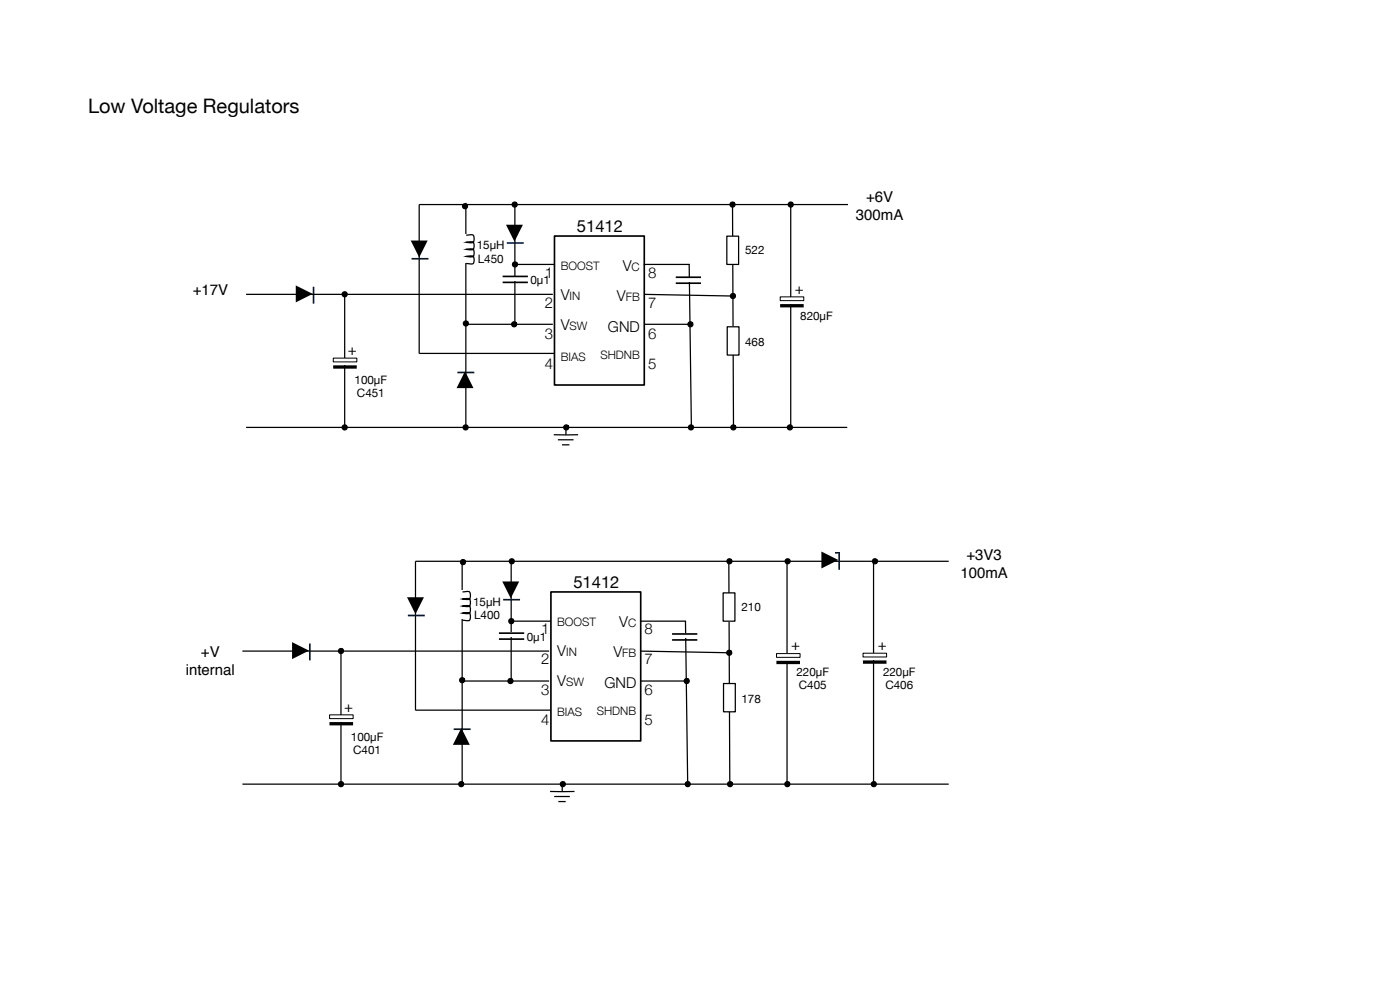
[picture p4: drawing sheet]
<svg xmlns="http://www.w3.org/2000/svg" width="297mm" height="210mm" viewBox="0 0 297 210" stroke-linecap="round" stroke-linejoin="round" font-family="sans-serif">
<path d="M116.9 125.6h19v31.6h-19z" fill="none" stroke="#000" stroke-width=".35"/>
<path d="M109.2 43v25.8M146.2 56.1l.5 34.9M155.4 43.4l.2 47.6M167.7 42.9v47.8" fill="none" stroke="#000" stroke-width=".26"/>
<path d="M117.6 50.1h19.1v31.6h-19.1z" fill="#fff"/>
<path d="M117.6 50.1h19.1v31.6h-19.1z" fill="none" stroke="#000" stroke-width=".35"/>
<path d="M143.4 58.7h5v1h-5z" fill="#fff"/>
<path d="M143.5 58.8h5M143.5 60.1h5" fill="none" stroke="#000" stroke-width=".35"/>
<path d="M88.9 43.4h91M52.2 90.7h127.5" fill="none" stroke="#000" stroke-width=".26"/>
<path d="M154.2 50.1h2.5v6h-2.5z" fill="#fff"/>
<path d="M154.2 50.1h2.5v6h-2.5z" fill="none" stroke="#000" stroke-width=".26"/>
<path d="M154.3 69.3h2.5v6h-2.5z" fill="#fff"/>
<path d="M98.8 43v47.7M109.2 56.1h8.4M136.7 56.1h9.5M52.2 62.4h65.1M98.8 68.8h18.5M136.7 62.4l18.7 .4M136.7 68.8h10M154.3 69.3h2.5v6h-2.5z" fill="none" stroke="#000" stroke-width=".26"/>
<path d="M66.5 60.8v3.6" fill="none" stroke="#00193f" stroke-width=".35"/>
<path d="M62.7 60.5l3.6 1.8-3.6 1.8z" fill="#000"/>
<path d="M106.6 58.5h5v1.1h-5z" fill="#fff"/>
<path d="M106.8 58.6h5M106.8 59.9h5" fill="none" stroke="#000" stroke-width=".35"/>
<path d="M88.9 43.4v31.6" fill="none" stroke="#000" stroke-width=".26"/>
<path d="M87.3 54.9h3.6M107.5 51.5h3.6" fill="none" stroke="#00193f" stroke-width=".35"/>
<path d="M87.1 51h3.6l-1.8 3.6zM107.3 47.7h3.6l-1.8 3.6z" fill="#000"/>
<path d="M98 49.6h2.2v6h-2.2z" fill="#fff"/>
<path d="M98.9 49.9h.4a.82 .82 0 0 1 .9-.1 .82 .82 0 0 1 .4 .8l-.1 .5a1.05 1.05 0 0 1-1.4 .3h-.2h.2a1.05 1.05 0 0 1 1.4 .3 .87 .87 0 0 1 0 1 .87 .87 0 0 1-.9 .3l-.7-.1h.2a1.05 1.05 0 0 1 1.4 .3 .87 .87 0 0 1 0 1 .87 .87 0 0 1-.9 .3l-.7-.1h.2a1.05 1.05 0 0 1 1.4 .3 .85 .85 0 0 1 0 .9 .85 .85 0 0 1-.8 .4l-.8-.1M88.9 75h28.7" fill="none" stroke="#000" stroke-width=".26"/>
<path d="M97 79h3.6" fill="none" stroke="#00193f" stroke-width=".35"/>
<path d="M98.7 78.7l1.7 3.6h-3.5z" fill="#000"/>
<path d="M165.3 63.4h5v1.1h-5z" fill="#fff"/>
<path d="M165.5 64.9h5" fill="none" stroke="#000" stroke-width=".71" stroke-linecap="butt"/>
<path d="M165.5 63h5v.8h-5z" fill="#fff"/>
<path d="M165.5 63h5v.8h-5z" fill="none" stroke="#000" stroke-width=".21"/>
<path d="M73.1 62.2v28.8" fill="none" stroke="#000" stroke-width=".26"/>
<path d="M70.5 76.4h5v1.1h-5z" fill="#fff"/>
<path d="M70.7 77.9h5" fill="none" stroke="#000" stroke-width=".71" stroke-linecap="butt"/>
<path d="M70.7 76h5v.8h-5z" fill="#fff"/>
<path d="M70.7 76h5v.8h-5z" fill="none" stroke="#000" stroke-width=".21"/>
<g fill="none" stroke="#000" stroke-width=".26">
<path d="M117.5 92.2h5.2M118.4 93.3h3.3M119.2 94.4h1.6M120.1 90.7v1.6M108.4 118.7v25.8M154.6 119.1l.2 47.6M167 118.6v47.7M145.4 131.8l.5 34.9"/>
<circle cx="98.7" cy="43.7" r=".53"/>
<circle cx="109.2" cy="43.4" r=".53"/>
<circle cx="109.2" cy="56.1" r=".53"/>
<circle cx="155.4" cy="43.4" r=".53"/>
<circle cx="167.7" cy="43.4" r=".53"/>
<circle cx="73.1" cy="62.4" r=".53"/>
<circle cx="98.8" cy="68.6" r=".53"/>
<circle cx="109.1" cy="68.8" r=".53"/>
<circle cx="146.5" cy="68.8" r=".53"/>
<circle cx="155.5" cy="62.8" r=".53"/>
<circle cx="73.1" cy="90.7" r=".53"/>
<circle cx="98.8" cy="90.7" r=".53"/>
<circle cx="120.1" cy="90.7" r=".53"/>
<circle cx="146.6" cy="90.7" r=".53"/>
<circle cx="155.6" cy="90.7" r=".53"/>
<circle cx="167.6" cy="90.7" r=".53"/>
</g>
<g fill="#000">
<circle cx="98.7" cy="43.7" r=".53"/>
<circle cx="109.2" cy="43.4" r=".53"/>
<circle cx="109.2" cy="56.1" r=".53"/>
<circle cx="155.4" cy="43.4" r=".53"/>
<circle cx="167.7" cy="43.4" r=".53"/>
<circle cx="73.1" cy="62.4" r=".53"/>
<circle cx="98.8" cy="68.6" r=".53"/>
<circle cx="109.1" cy="68.8" r=".53"/>
<circle cx="146.5" cy="68.8" r=".53"/>
<circle cx="155.5" cy="62.8" r=".53"/>
<circle cx="73.1" cy="90.7" r=".53"/>
<circle cx="98.8" cy="90.7" r=".53"/>
<circle cx="120.1" cy="90.7" r=".53"/>
<circle cx="146.6" cy="90.7" r=".53"/>
<circle cx="155.6" cy="90.7" r=".53"/>
<circle cx="167.6" cy="90.7" r=".53"/>
</g>
<path d="M142.6 134.3h5v1.1h-5z" fill="#fff"/>
<path d="M142.8 134.5h5M142.8 135.7h5" fill="none" stroke="#000" stroke-width=".35"/>
<path d="M88.1 119.1h113.2M51.4 166.3h149.9" fill="none" stroke="#000" stroke-width=".26"/>
<path d="M153.4 125.8h2.5v6h-2.5z" fill="#fff"/>
<path d="M153.4 125.8h2.5v6h-2.5z" fill="none" stroke="#000" stroke-width=".26"/>
<path d="M153.5 145h2.5v6h-2.5z" fill="#fff"/>
<path d="M98 118.7v47.6M51.4 138.1h65.1M108.4 131.8h8.4M135.9 138.1l18.7 .4M135.9 131.8h9.5M98 144.5h18.5M135.9 144.5h10M153.5 145h2.5v6h-2.5z" fill="none" stroke="#000" stroke-width=".26"/>
<path d="M65.7 136.5v3.6" fill="none" stroke="#00193f" stroke-width=".35"/>
<path d="M62 136.2l3.6 1.8-3.6 1.8z" fill="#000"/>
<path d="M105.8 134.2h5v1h-5z" fill="#fff"/>
<path d="M106 134.3h5M106 135.6h5" fill="none" stroke="#000" stroke-width=".35"/>
<path d="M88.1 119.1v31.6" fill="none" stroke="#000" stroke-width=".26"/>
<path d="M86.5 130.6h3.6M106.7 127.2h3.6" fill="none" stroke="#00193f" stroke-width=".35"/>
<path d="M86.3 126.7h3.6l-1.8 3.6zM106.6 123.3h3.5l-1.7 3.6z" fill="#000"/>
<path d="M97.2 125.3h2.2v6h-2.2z" fill="#fff"/>
<path d="M98.1 125.6l.4-.1a.82 .82 0 0 1 .9 0 .82 .82 0 0 1 .4 .8v.5a1.05 1.05 0 0 1-1.5 .3h-.2l.2-.1a1.05 1.05 0 0 1 1.5 .4 .87 .87 0 0 1-.1 .9 .87 .87 0 0 1-.9 .4l-.7-.1 .2-.1a1.05 1.05 0 0 1 1.5 .4 .87 .87 0 0 1-.1 .9 .87 .87 0 0 1-.9 .4l-.7-.1 .2-.1a1.05 1.05 0 0 1 1.5 .4 .85 .85 0 0 1 0 .9 .85 .85 0 0 1-.8 .4l-.9-.1M88.1 150.6h28.7" fill="none" stroke="#000" stroke-width=".26"/>
<path d="M96.2 154.7h3.6" fill="none" stroke="#00193f" stroke-width=".35"/>
<path d="M97.9 154.4l1.8 3.6h-3.6z" fill="#000"/>
<path d="M164.5 139.1h5v1.1h-5z" fill="#fff"/>
<path d="M164.7 140.5h5" fill="none" stroke="#000" stroke-width=".71" stroke-linecap="butt"/>
<path d="M164.7 138.6h5v.8h-5z" fill="#fff"/>
<path d="M164.7 138.6h5v.8h-5z" fill="none" stroke="#000" stroke-width=".21"/>
<path d="M72.3 137.9v28.8" fill="none" stroke="#000" stroke-width=".26"/>
<path d="M69.7 152.1h5v1.1h-5z" fill="#fff"/>
<path d="M69.9 153.5h5" fill="none" stroke="#000" stroke-width=".71" stroke-linecap="butt"/>
<path d="M69.9 151.6h5v.8h-5z" fill="#fff"/>
<path d="M69.9 151.6h5v.8h-5z" fill="none" stroke="#000" stroke-width=".21"/>
<g fill="none" stroke="#000" stroke-width=".26">
<path d="M185.3 118.5v47.8M116.7 167.9h5.2M117.6 169h3.3M118.4 170h1.6M119.3 166.3v1.6"/>
<circle cx="98.2" cy="119.2" r=".53"/>
<circle cx="108.6" cy="119.1" r=".53"/>
<circle cx="167.1" cy="119.1" r=".53"/>
<circle cx="185.6" cy="119.1" r=".53"/>
<circle cx="72.3" cy="138.1" r=".53"/>
<circle cx="108.5" cy="131.8" r=".53"/>
<circle cx="154.7" cy="138.5" r=".53"/>
<circle cx="98" cy="144.3" r=".53"/>
<circle cx="108.3" cy="144.5" r=".53"/>
<circle cx="145.7" cy="144.5" r=".53"/>
<circle cx="72.3" cy="166.3" r=".53"/>
<circle cx="97.8" cy="166.3" r=".53"/>
<circle cx="119.4" cy="166.3" r=".53"/>
<circle cx="145.9" cy="166.3" r=".53"/>
<circle cx="154.9" cy="166.3" r=".53"/>
<circle cx="185.4" cy="166.3" r=".53"/>
</g>
<g fill="#000">
<circle cx="98.2" cy="119.2" r=".53"/>
<circle cx="108.6" cy="119.1" r=".53"/>
<circle cx="167.1" cy="119.1" r=".53"/>
<circle cx="185.6" cy="119.1" r=".53"/>
<circle cx="72.3" cy="138.1" r=".53"/>
<circle cx="108.5" cy="131.8" r=".53"/>
<circle cx="154.7" cy="138.5" r=".53"/>
<circle cx="98" cy="144.3" r=".53"/>
<circle cx="108.3" cy="144.5" r=".53"/>
<circle cx="145.7" cy="144.5" r=".53"/>
<circle cx="72.3" cy="166.3" r=".53"/>
<circle cx="97.8" cy="166.3" r=".53"/>
<circle cx="119.4" cy="166.3" r=".53"/>
<circle cx="145.9" cy="166.3" r=".53"/>
<circle cx="154.9" cy="166.3" r=".53"/>
<circle cx="185.4" cy="166.3" r=".53"/>
</g>
<path d="M182.9 139h5v1.1h-5z" fill="#fff"/>
<path d="M183.1 140.4h5" fill="none" stroke="#000" stroke-width=".71" stroke-linecap="butt"/>
<path d="M183.1 138.6h5v.8h-5z" fill="#fff"/>
<path d="M183.1 138.6h5v.8h-5z" fill="none" stroke="#000" stroke-width=".21"/>
<g fill="#000">
<path d="M174.3 117l3.5 1.8-3.5 1.8z"/>
<circle cx="154.7" cy="119.1" r=".53"/>
<circle cx="167" cy="166.3" r=".53"/>
</g>
<g fill="none" stroke="#000" stroke-width=".26">
<circle cx="154.7" cy="119.1" r=".53"/>
<circle cx="167" cy="166.3" r=".53"/>
</g>
<path d="M177.1 117.3h1.1M178 117.3v3.6" fill="none" stroke="#00193f" stroke-width=".35"/>
<text font-size="4.2" x="18.7" y="24">Low Voltage Regulators</text>
<g font-size="3.5">
<text x="122.4" y="49.2">51412</text>
<text x="121.6" y="124.7">51412</text>
</g>
<g font-size="3.2">
<text x="181.6" y="46.7">300mA</text>
<text x="183.8" y="42.9">+6V</text>
<text x="115.6" y="59">1</text>
<text x="132.1" y="57.5">V</text>
<text x="137.5" y="59">8</text>
<text x="40.9" y="62.6">+17V</text>
<text x="115.6" y="65.4">2</text>
<text x="119" y="63.6">V</text>
<text x="130.9" y="63.9">V</text>
<text x="137.5" y="65.4">7</text>
<text x="168.6" y="62.3">+</text>
<text x="115.6" y="71.8">3</text>
<text x="119" y="70.1">V</text>
<text x="129" y="70.4">GND</text>
<text x="137.5" y="71.8">6</text>
<text x="73.8" y="75.3">+</text>
<text x="115.6" y="78.2">4</text>
<text x="137.5" y="78.2">5</text>
<text x="205" y="118.7">+3V3</text>
<text x="203.8" y="122.6">100mA</text>
<text x="114.8" y="134.5">1</text>
<text x="131.4" y="133">V</text>
<text x="136.8" y="134.5">8</text>
<text x="167.8" y="137.9">+</text>
<text x="186.2" y="137.9">+</text>
<text x="39.4" y="143.3">internal</text>
<text x="42.6" y="139.4">+V</text>
<text x="114.8" y="140.9">2</text>
<text x="118.2" y="139.1">V</text>
<text x="130.1" y="139.4">V</text>
<text x="136.8" y="140.9">7</text>
<text x="114.8" y="147.3">3</text>
<text x="118.2" y="145.6">V</text>
<text x="128.2" y="145.9">GND</text>
<text x="136.8" y="147.3">6</text>
<text x="73" y="150.9">+</text>
<text x="114.8" y="153.7">4</text>
<text x="136.8" y="153.7">5</text>
</g>
<g font-size="2.5">
<text x="101.2" y="52.9">15µH</text>
<text x="158.1" y="53.9">522</text>
<text x="101.4" y="55.7">L450</text>
<text x="119" y="57.2">BOOST</text>
<text x="134" y="57.5">C</text>
<text x="112.5" y="60.2">0µ1</text>
<text x="120.8" y="63.6">IN</text>
<text x="132.8" y="63.9">FB</text>
<text x="120.8" y="70.1">SW</text>
<text x="169.8" y="67.9">820µF</text>
<text x="119" y="76.5">BIAS</text>
<text x="127.4" y="76.1">SHDNB</text>
<text x="158.1" y="73.4">468</text>
<text x="75.2" y="81.5">100µF</text>
<text x="75.7" y="84.3">C451</text>
<text x="100.4" y="128.6">15µH</text>
<text x="100.6" y="131.4">L400</text>
<text x="157.3" y="129.6">210</text>
<text x="111.8" y="135.9">0µ1</text>
<text x="118.2" y="132.7">BOOST</text>
<text x="133.2" y="133">C</text>
<text x="120.1" y="139.1">IN</text>
<text x="132" y="139.4">FB</text>
<text x="169" y="143.4">220µF</text>
<text x="187.3" y="143.3">220µF</text>
<text x="120.1" y="145.6">SW</text>
<text x="157.3" y="149">178</text>
<text x="169.5" y="146.2">C405</text>
<text x="187.8" y="146.1">C406</text>
<text x="118.2" y="152">BIAS</text>
<text x="126.6" y="151.6">SHDNB</text>
<text x="74.4" y="157.2">100µF</text>
<text x="74.9" y="160">C401</text>
</g>
</svg>
